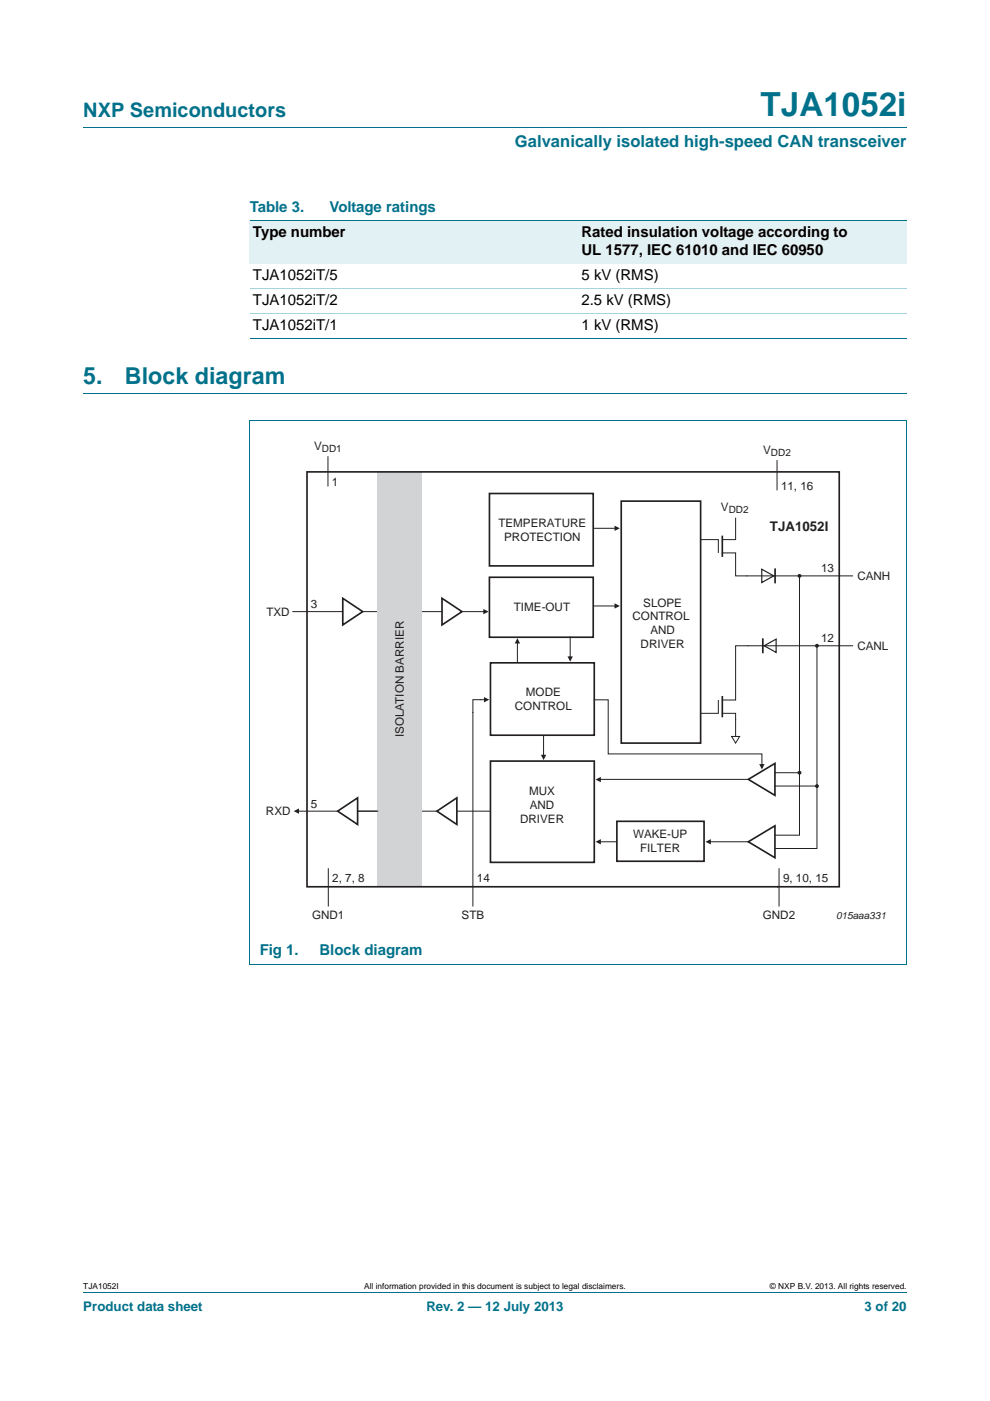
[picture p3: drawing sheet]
<svg xmlns="http://www.w3.org/2000/svg" width="210mm" height="297mm" viewBox="0 0 210 297" stroke-linecap="round" stroke-linejoin="round" font-family="sans-serif">
<path d="M17.7 27h174.6M17.7 83.4h174.6M17.7 273.9h174.6" fill="none" stroke="#00718a" stroke-width=".21"/>
<g fill="#e2f1f4">
<path d="M53 46.7h69.6v9.2h-69.6z"/>
<path d="M122.6 46.7h69.7v9.2h-69.7z"/>
</g>
<path d="M53 46.7h139.3M53 71.8h139.3M52.9 89.1h139.4M53 89.1v115.4M192.3 89.1v115.4M52.9 204.5h139.4" fill="none" stroke="#00718a" stroke-width=".21"/>
<path d="M53 61.2h139.3M53 66.5h139.3" fill="none" stroke="#a5d5dc" stroke-width=".21"/>
<g fill="none" stroke="#231f20" stroke-width=".35">
<path d="M103.8 104.6h22v15.4h-22zM131.8 106.2h16.8v51.4h-16.8zM153.2 113.6v4.5M72.7 126.9l4.2 2.8-4.2 2.8zM93.8 126.9l4.2 2.8-4.2 2.8zM161.8 135.5v2.8M164.4 120.7v2.8M153.2 147.6v4.5M71.6 172l4.2-2.8v5.6zM92.7 172l4.2-2.8v5.6zM104 161.4h22v21.4h-22zM158.7 165.2l5.7-3.3v6.7z"/>
<path d="M158.7 178.5l5.7-3.4v6.8z"/>
</g>
<g fill="none" stroke="#231f20" stroke-width=".21">
<path d="M148.6 114.4h3.8v2.8M153.2 117.2h2.8v4.9h24.8M156 109.9v4.5h-2.8M62.1 129.7h10.6M76.9 129.7h3.4M89.5 129.7h4.3M98 129.7h4.8M180.8 136.9h-24.8v11.5h-2.8M152.4 148.4v2.8h-3.8M153.2 151.2h2.8v1.3M63.3 172h8.3M75.8 172h4.3"/>
<path d="M89.5 172h3.2M96.9 172h7M127.1 165.2h31.6M150.2 178.5h8.5M164.4 166.7h8.8M164.4 163.8h5.1"/>
</g>
<path d="M161.6 120.7l2.5 1.4-2.5 1.4zM162.1 136.9l2.5-1.4v2.8z" fill="none" stroke="#231f20" stroke-width=".25"/>
<path d="M130.3 111.4l1.2 .6-1.2 .6z" fill="#231f20"/>
<path d="M126.1 112h4.5" fill="none" stroke="#231f20" stroke-width=".21"/>
<path d="M103.8 122.4h22v12.7h-22z" fill="none" stroke="#231f20" stroke-width=".35"/>
<path d="M130.3 127.9l1.2 .6-1.2 .5z" fill="#231f20"/>
<path d="M126.1 128.5h4.5M169.6 122.2v54.9h-5.2M173.3 136.9v43h-8.8" fill="none" stroke="#231f20" stroke-width=".21"/>
<circle cx="173.3" cy="136.9" r=".28" fill="#231f20"/>
<circle cx="173.3" cy="136.9" r=".28" fill="none" stroke="#231f20" stroke-width=".25"/>
<circle cx="169.6" cy="122.1" r=".28" fill="#231f20"/>
<circle cx="169.6" cy="122.1" r=".28" fill="none" stroke="#231f20" stroke-width=".25"/>
<path d="M69.6 96.8v6.2M127.2 178.5h3.6M69.6 184.2v7.9" fill="none" stroke="#231f20" stroke-width=".21"/>
<g fill="#231f20">
<path d="M149.6 178.5l1.2-.6v1.1z"/>
<path d="M126.3 178.5l1.1-.6v1.1z"/>
</g>
<path d="M130.8 174.1h18.5v8.5h-18.5z" fill="none" stroke="#231f20" stroke-width=".35"/>
<path d="M126.3 165.3l1.1-.6v1.1z" fill="#231f20"/>
<path d="M80.1 100h9.4v88h-9.4z" fill="#d1d3d4"/>
<path d="M164.8 97.7v6.2M165.2 184.2v7.9" fill="none" stroke="#231f20" stroke-width=".21"/>
<path d="M62.3 172l1.1-.6v1.1z" fill="#231f20"/>
<path d="M75.8 172h4.3" fill="none" stroke="#231f20" stroke-width=".21"/>
<circle cx="173.3" cy="166.7" r=".28" fill="#231f20"/>
<circle cx="173.3" cy="166.7" r=".28" fill="none" stroke="#231f20" stroke-width=".25"/>
<circle cx="169.6" cy="163.8" r=".28" fill="#231f20"/>
<circle cx="169.6" cy="163.8" r=".28" fill="none" stroke="#231f20" stroke-width=".25"/>
<path d="M155.2 156.1h1.7l-.9 1.5zM156 152.5v3.6" fill="none" stroke="#231f20" stroke-width=".21"/>
<path d="M104 140.5h22v15.4h-22z" fill="none" stroke="#231f20" stroke-width=".35"/>
<path d="M109.7 135.3l.6 1.1h-1.1z" fill="#231f20"/>
<path d="M109.7 135.9v4.5" fill="none" stroke="#231f20" stroke-width=".21"/>
<path d="M120.4 139.2h1.1l-.6 1.1z" fill="#231f20"/>
<path d="M120.9 135.1v4.5" fill="none" stroke="#231f20" stroke-width=".21"/>
<path d="M114.7 160h1.2l-.6 1.2z" fill="#231f20"/>
<path d="M115.3 156v4.5" fill="none" stroke="#231f20" stroke-width=".21"/>
<path d="M102.5 129.1l1.1 .6-1.1 .5z" fill="#231f20"/>
<path d="M100.3 151.1v41" fill="none" stroke="#231f20" stroke-width=".21"/>
<path d="M102.6 147.8l1.2 .5-1.2 .6z" fill="#231f20"/>
<path d="M103.1 148.3h-2.8v2.8" fill="none" stroke="#231f20" stroke-width=".21"/>
<path d="M161 162h1.2l-.6 1.1z" fill="#231f20"/>
<path d="M126 148.4h3v11.4h32.6v2.5" fill="none" stroke="#231f20" stroke-width=".21"/>
<path d="M65.1 100h112.9v88h-112.9z" fill="none" stroke="#231f20" stroke-width=".35"/>
<text font-size="7" fill="#00718a" x="161.3" y="24.6">TJA1052i</text>
<g font-size="4.9" fill="#00718a">
<text x="17.7" y="81.4">5.</text>
<text x="26.5" y="81.4">Block diagram</text>
</g>
<text font-size="4.2" fill="#00718a" x="17.7" y="24.9">NXP Semiconductors</text>
<text font-size="3.5" fill="#00718a" x="109.2" y="31.1">Galvanically isolated high-speed CAN transceiver</text>
<g font-size="3.2" fill="#00718a">
<text x="53" y="45">Table 3.</text>
<text x="69.9" y="45">Voltage ratings</text>
<text x="55.1" y="202.4">Fig 1.</text>
<text x="67.8" y="202.4">Block diagram</text>
</g>
<g font-size="3.2">
<text x="53.7" y="50.3">Type number</text>
<text x="123.3" y="50.3">Rated insulation voltage according to</text>
<text x="53.7" y="59.4">TJA1052iT/5</text>
<text x="123.3" y="54.1">UL 1577, IEC 61010 and IEC 60950</text>
<text x="123.3" y="59.4">5 kV (RMS)</text>
<text x="53.7" y="64.7">TJA1052iT/2</text>
<text x="123.3" y="64.7">2.5 kV (RMS)</text>
<text x="53.7" y="70">TJA1052iT/1</text>
<text x="123.3" y="70">1 kV (RMS)</text>
</g>
<text font-size="2.8" fill="#231f20" x="163.3" y="112.5">TJA1052I</text>
<g font-size="2.8" fill="#00718a">
<text x="17.7" y="277.9">Product data sheet</text>
<text x="90.4" y="277.9">Rev. 2 — 12 July 2013</text>
<text x="183.4" y="277.9">3 of 20</text>
</g>
<g font-size="2.5" fill="#231f20">
<text x="66.6" y="95.4">V</text>
<text x="161.9" y="96.2">V</text>
<text x="70.4" y="103">1</text>
<text x="165.7" y="103.9">11, 16</text>
<text x="105.7" y="111.7">TEMPERATURE</text>
<text x="152.9" y="108.3">V</text>
<text x="106.9" y="114.6">PROTECTION</text>
<text x="174.2" y="121.3">13</text>
<text x="181.9" y="122.9">CANH</text>
<text x="56.5" y="130.5">TXD</text>
<text x="66" y="128.9">3</text>
<text x="109" y="129.5">TIME-OUT</text>
<text x="134.2" y="131.6">CONTROL</text>
<text x="136.4" y="128.6">SLOPE</text>
<text x="135.9" y="137.5">DRIVER</text>
<text x="137.9" y="134.5">AND</text>
<text x="174.2" y="136.1">12</text>
<text x="181.9" y="137.8">CANL</text>
<text x="111.5" y="147.6">MODE</text>
<text x="109.2" y="150.5">CONTROL</text>
<text x="85.7" y="156.3" transform="rotate(-90 85.7 156.3)">ISOLATION BARRIER</text>
<text x="56.4" y="172.8">RXD</text>
<text x="66" y="171.3">5</text>
<text x="112.2" y="168.6">MUX</text>
<text x="112.4" y="171.5">AND</text>
<text x="110.3" y="174.5">DRIVER</text>
<text x="134.3" y="177.7">WAKE-UP</text>
<text x="135.8" y="180.7">FILTER</text>
<text x="70.5" y="186.9">2, 7, 8</text>
<text x="101.1" y="186.9">14</text>
<text x="166.1" y="186.9">9, 10, 15</text>
<text x="66.2" y="194.9">GND1</text>
<text x="97.9" y="194.9">STB</text>
<text x="161.8" y="194.9">GND2</text>
</g>
<g font-size="2.1" fill="#231f20">
<text x="68.3" y="95.9">DD1</text>
<text x="163.5" y="96.7">DD2</text>
<text x="154.6" y="108.8">DD2</text>
<text x="177.3" y="194.8">015aaa331</text>
</g>
<g font-size="1.8">
<text x="17.7" y="273.3">TJA1052I</text>
<text x="77.3" y="273.3">All information provided in this document is subject to legal disclaimers.</text>
<text x="163.3" y="273.3">© NXP B.V. 2013. All rights reserved.</text>
</g>
</svg>
